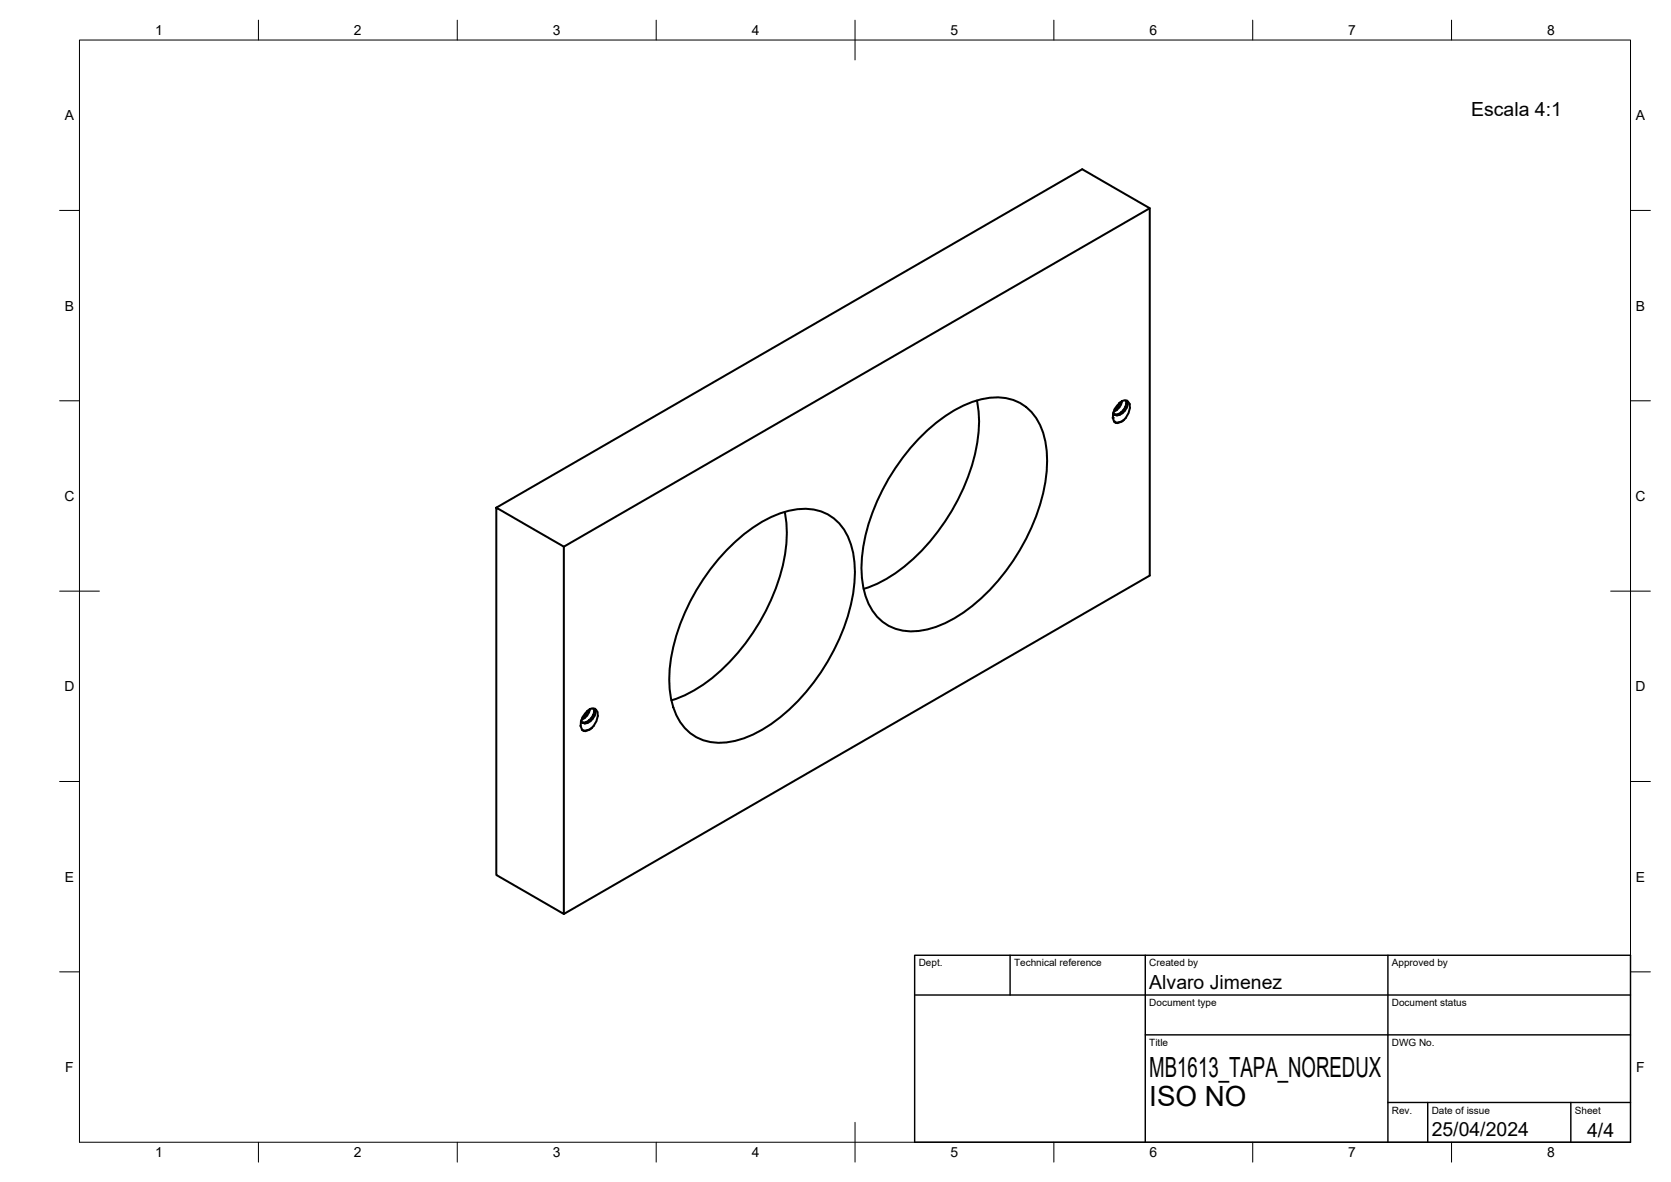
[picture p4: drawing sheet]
<svg xmlns="http://www.w3.org/2000/svg" width="420mm" height="297mm" viewBox="0 0 420 297" stroke-linecap="round" stroke-linejoin="round" font-family="sans-serif">
<!-- layer: Visible -->
<g fill="none" stroke="#000" stroke-width=".51">
<path d="M289.1 52.3l-147.3 85.1M231 110.3a34.7 34.7 0 0 1 15.7-10 12.1 12.1 0 0 1 14.8 6.5 26.1 26.1 0 0 1 .8 17.1 53 53 0 0 1-20.1 30.1 23.4 23.4 0 0 1-13.3 4.7 11.8 11.8 0 0 1-11.3-9 33.1 33.1 0 0 1 1.8-20.9 54.5 54.5 0 0 1 11.6-18.5zM245.6 100.7a34.4 34.4 0 0 1-2.2 19.1 51.8 51.8 0 0 1-20.6 25.7l-2.2 1.2-3.5 1.3M280.1 103.4h.1M280.4 106.1l.4 .1M280.5 102.8l-.3 .2M280.5 102.8h.1M281.1 102.2l-.6 .6M281.1 102.1v.1M281.5 102.4l-1.4 1M281.6 101.4l-.5 .7M281.6 101.4h.1"/>
<path d="M281.6 101.2v.2M281.9 103.6l-.7 .5h-1.1M281.9 101.6l-.4 .7M281.9 103.6h.1M282.1 100.8l.6-.2 1 .4 .4 .5v1M282.1 100.8l-1.2 1.1a4.8 4.8 0 0 0-1.1 3.1l.3 .9 .8 .4M282.1 100.8l-.2 .8M282.6 105.5l-.6 .4-1.2 .3 .1 .1M282.9 103.2a2.22 2.22 0 0 1-2.7 1l-.3-.4M283 100.7l.2 .8M283.2 101.5l-.2 .8-1.1 1.3M283.2 101.5h.1"/>
<path d="M283.4 100.9l.1 .2M283.5 101.1v.5M283.5 101.7l-.6 1.5M284.1 102.5l-.3 1.2-.7 1.3-1.1 1-1.1 .3M124.8 127.6l17 9.8v92.3l-17-9.8zM124.8 127.6l147.3-85.1 17 9.8v92.3l-147.3 85.1M182.7 138.3a34.7 34.7 0 0 1 15.7-10 12.1 12.1 0 0 1 14.8 6.5 26.3 26.3 0 0 1 .8 17.2 52.8 52.8 0 0 1-20.1 30 23.4 23.4 0 0 1-13.3 4.7 11.8 11.8 0 0 1-11.3-9 30.2 30.2 0 0 1 .8-18 54.7 54.7 0 0 1 12.6-21.4zM197.3 128.7a34.1 34.1 0 0 1-2.2 19.1 52.7 52.7 0 0 1-18.3 24.3 27.2 27.2 0 0 1-8 3.9M147.7 178.7l-.6 .7a5.2 5.2 0 0 0-1.1 3M147.7 178.7h.1M147.8 178.6l-.5 1-.6 .6M148.3 178.2l-.6 .5"/>
<path d="M148.3 178.2h.1M148.3 178.2l.6-.2 .7 .3M148.3 178.2v.1M148.3 178.3a3.5 3.5 0 0 1-2.1 2.6M149.2 178.1l.2 .2M149.4 178.3h.1M149.4 178.3v.6M149.4 178.9l-.7 1.5-1.3 1M149.4 178.9h.1M149.6 178.3a1.35 1.35 0 0 1 .7 1.6l-.3 1.3-1.2 1.7M149.6 178.3l.1 .2M149.7 179.1l-.6 1.5"/>
<path d="M149.7 178.5v.6M146 182.4l.3 1M146 182.4h.1M146.1 181.3l.4 .3M146.3 183.4l.9 .3M146.3 181.5l.4 .1M146.3 183.4h.1M146.5 181.7l.5 .1M146.5 181.6v.1M146.6 183.5l.6 .2M146.7 180.2l-.3 .2M146.7 181.6h.1"/>
<path d="M146.7 180.2h.1M147.4 181.5l-.7 .1M147.4 181.4v.1M147.7 181.7l-.7 .1M148.4 181.3l-.6 .4M148.8 182.9l-.6 .5-1 .3M148.8 182.9l-.6 .5-1.2 .2M149.1 180.6l-.6 .6"/>
</g>
<g fill="#000">
<circle cx="279.8" cy="105" r=".25"/>
<circle cx="280.1" cy="105.9" r=".25"/>
<circle cx="280.2" cy="104.2" r=".25"/>
<circle cx="281.5" cy="101.3" r=".25"/>
<circle cx="283.2" cy="100.9" r=".25"/>
<circle cx="283.2" cy="100.7" r=".25"/>
<circle cx="149.4" cy="178.1" r=".25"/>
</g>
<!-- layer: BORDER -->
<g fill="none" stroke="#000" stroke-width=".25">
<path d="M20 10.1h390v276.9h-390zM65 5.1v5M115 5.1v5M165 5.1v5M215 5.1v10M265 5.1v5M315 5.1v5M365 5.1v5M15 52.9h5M410 52.9h5M15 100.7h5M410 100.7h5"/>
<path d="M15 148.6h10M405 148.6h10M15 196.4h5M410 196.4h5M15 244.2h5M410 244.2h5M65 287v5M115 287v5M165 287v5M215 282.1v9.9M265 287v5M315 287v5"/>
<path d="M365 287v5"/>
</g>
<!-- layer: TITLEBLOCK -->
<path d="M230 240.1h180v46.9h-180zM230 250h180M254 240.1v9.9M288 240.1v46.9M349 240.1v46.9M288 260.1h122M349 277.1h61M359 277.1v9.9M395 277.1v9.9" fill="none" stroke="#000" stroke-width=".36"/>
<g font-size="7">
<text x="289" y="270.6">MB1613_TAPA_NOREDUX</text>
<text x="289" y="278.1">ISO NO</text>
</g>
<g font-size="4.9">
<text x="369.9" y="29.2">Escala 4:1</text>
<text x="289" y="248.5">Alvaro Jimenez</text>
<text x="360" y="285.5">25/04/2024</text>
<text x="399.1" y="285.7">4/4</text>
</g>
<g font-size="3.5">
<text x="39" y="8.8">1</text>
<text x="89" y="8.8">2</text>
<text x="139" y="8.8">3</text>
<text x="189" y="8.8">4</text>
<text x="239" y="8.8">5</text>
<text x="289" y="8.8">6</text>
<text x="339" y="8.8">7</text>
<text x="389" y="8.8">8</text>
<text x="16.3" y="30.2">A</text>
<text x="411.3" y="30.2">A</text>
<text x="16.3" y="78">B</text>
<text x="411.3" y="78">B</text>
<text x="16.2" y="125.9">C</text>
<text x="411.2" y="125.9">C</text>
<text x="16.2" y="173.7">D</text>
<text x="411.2" y="173.7">D</text>
<text x="16.3" y="221.6">E</text>
<text x="411.3" y="221.6">E</text>
<text x="16.4" y="269.4">F</text>
<text x="411.4" y="269.4">F</text>
<text x="39" y="290.8">1</text>
<text x="89" y="290.8">2</text>
<text x="139" y="290.8">3</text>
<text x="189" y="290.8">4</text>
<text x="239" y="290.8">5</text>
<text x="289" y="290.8">6</text>
<text x="339" y="290.8">7</text>
<text x="389" y="290.8">8</text>
</g>
<g font-size="2.5">
<text x="231" y="242.9">Dept.</text>
<text x="255" y="242.9">Technical reference</text>
<text x="289" y="242.9">Created by</text>
<text x="350" y="242.9">Approved by</text>
<text x="289" y="252.8">Document type</text>
<text x="350" y="252.8">Document status</text>
<text x="289" y="262.9">Title</text>
<text x="350" y="262.9">DWG No.</text>
<text x="350" y="279.9">Rev.</text>
<text x="360" y="279.9">Date of issue</text>
<text x="396" y="279.9">Sheet</text>
</g>
</svg>
